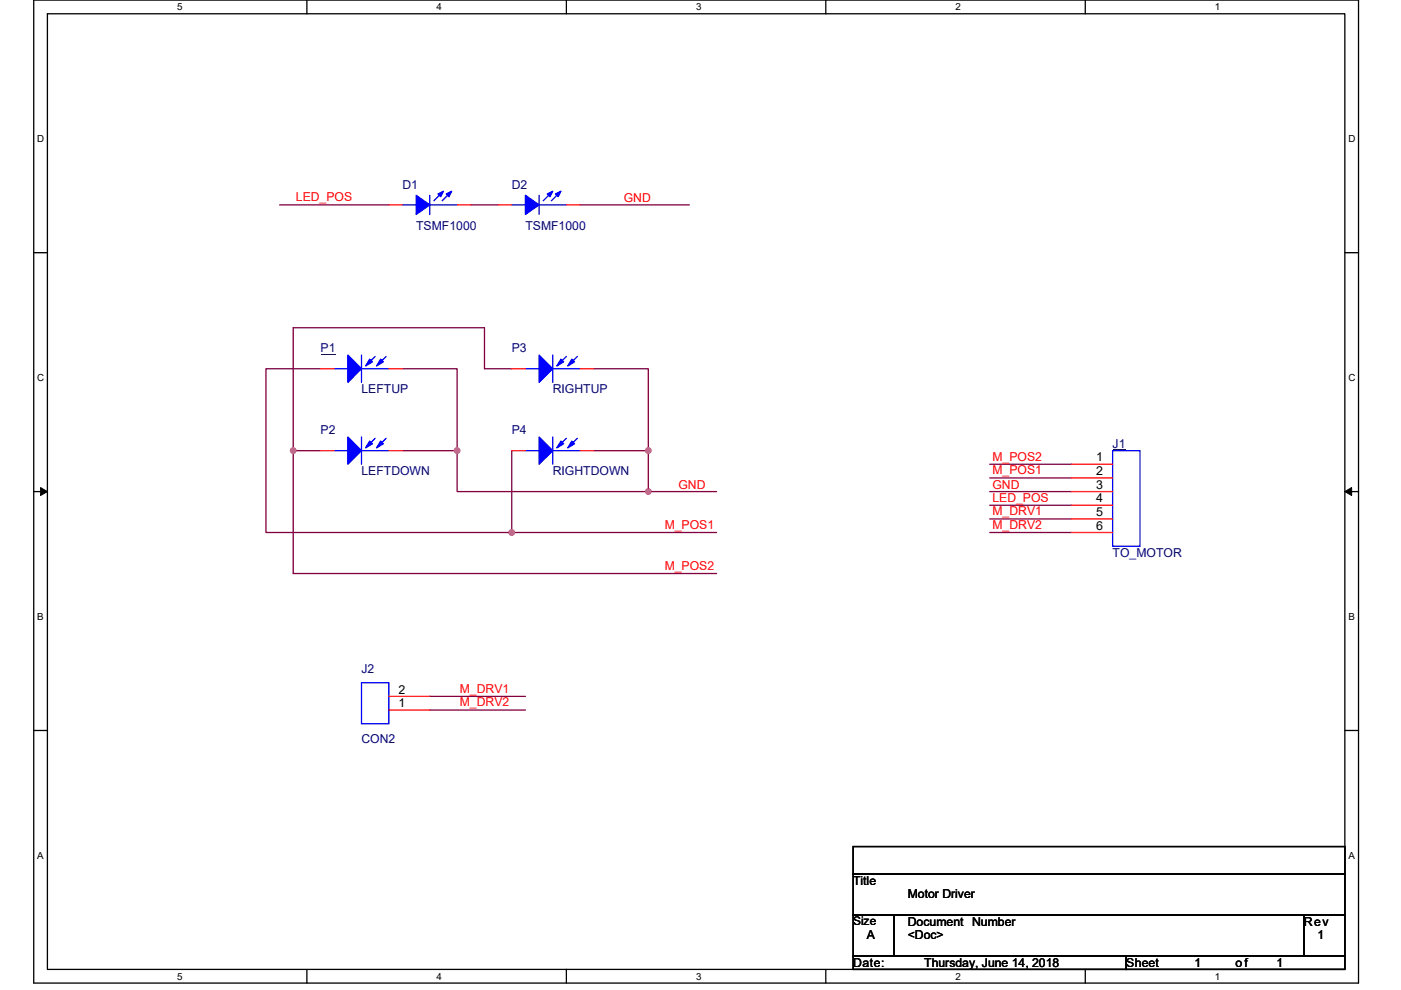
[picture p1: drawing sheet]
<svg xmlns="http://www.w3.org/2000/svg" width="297mm" height="210mm" viewBox="0 0 297 210" stroke-linecap="round" stroke-linejoin="round" font-family="sans-serif">
<path d="M7.2 0h280.8v208.5h-280.8zM10.1 2.9h275v202.7h-275z" fill="none" stroke="#000" stroke-width=".28"/>
<g fill="#fff">
<path d="M37.5 .3h1.2v2.3h-1.2z"/>
<path d="M37.5 205.9h1.2v2.3h-1.2z"/>
</g>
<path d="M65.1 0v2.9M65.1 205.6v2.9" fill="none" stroke="#000" stroke-width=".28"/>
<g fill="#fff">
<path d="M92.6 .3h1.1v2.3h-1.1z"/>
<path d="M92.6 205.9h1.1v2.3h-1.1z"/>
</g>
<path d="M120.1 0v2.9M120.1 205.6v2.9" fill="none" stroke="#000" stroke-width=".28"/>
<g fill="#fff">
<path d="M147.6 .3h1.1v2.3h-1.1z"/>
<path d="M147.6 205.9h1.1v2.3h-1.1z"/>
</g>
<path d="M175.1 0v2.9M175.1 205.6v2.9" fill="none" stroke="#000" stroke-width=".28"/>
<g fill="#fff">
<path d="M202.6 .3h1.1v2.3h-1.1z"/>
<path d="M202.6 205.9h1.1v2.3h-1.1z"/>
</g>
<path d="M230.1 0v2.9M230.1 205.6v2.9" fill="none" stroke="#000" stroke-width=".28"/>
<g fill="#fff">
<path d="M257.6 .3h1.2v2.3h-1.2z"/>
<path d="M257.6 205.9h1.2v2.3h-1.2z"/>
<path d="M7.9 28.3h1.5v2.3h-1.5z"/>
<path d="M285.9 28.3h1.5v2.3h-1.5z"/>
<path d="M7.9 78.9h1.5v2.3h-1.5z"/>
<path d="M285.9 78.9h1.5v2.3h-1.5z"/>
</g>
<path d="M7.2 53.6h2.9M285.1 53.6h2.9" fill="none" stroke="#000" stroke-width=".28"/>
<g fill="#fff">
<path d="M7.9 129.6h1.4v2.3h-1.4z"/>
<path d="M285.9 129.6h1.3v2.3h-1.3z"/>
</g>
<path d="M7.2 104.3h2.9M285.1 104.3h2.9" fill="none" stroke="#000" stroke-width=".28"/>
<path d="M8.6 103.4l1.5 .9-1.5 .8zM285.1 104.3l1.5-.9v1.7z" fill="#000" stroke="#000" stroke-width=".21"/>
<g fill="#fff">
<path d="M7.9 180.3h1.4v2.3h-1.4z"/>
<path d="M285.9 180.3h1.4v2.3h-1.4z"/>
</g>
<path d="M7.2 154.9h2.9M285.1 154.9h2.9M180.9 179.6h104.2v5.7h-104.2zM180.9 185.3h104.2v8.7h-104.2zM180.9 194h8.7v8.7h-8.7zM189.6 194h86.9v8.7h-86.9zM276.5 194h8.6v8.7h-8.6zM180.9 202.7h57.9v2.9h-57.9zM238.8 202.7h46.3v2.9h-46.3z" fill="none" stroke="#000" stroke-width=".28"/>
<g fill="none" stroke="#800040" stroke-width=".28">
<path d="M59.3 43.5h23.1M99.8 43.5h5.8M123 43.5h23.2M68 78.2h-11.6v34.7h52.1M85.3 78.2h11.6v17.4M108.5 78.2h-5.8v-8.7h-40.5v26.1h5.8M125.9 78.2h11.6v17.4M62.2 95.6v26h89.7M85.3 95.6h11.6v8.7h40.6M108.5 95.6v17.3h43.4M125.9 95.6h11.6v8.7M209.8 98.5h17.4"/>
<path d="M137.5 104.3h14.4M209.8 112.9h17.4M209.8 101.4h17.4M209.8 104.3h17.4M209.8 107.2h17.4M209.8 110.1h17.4M91.1 147.7h20.3M91.1 150.6h20.3"/>
</g>
<g fill="#f0f" stroke="#f0f" stroke-width=".28">
<circle cx="96.9" cy="95.6" r=".57"/>
<circle cx="137.5" cy="95.6" r=".57"/>
<circle cx="137.5" cy="104.3" r=".57"/>
<circle cx="108.5" cy="112.9" r=".57"/>
<circle cx="62.2" cy="95.6" r=".57"/>
</g>
<g fill="none" stroke="#00f" stroke-width=".28">
<path d="M85.3 43.5h2.9M91.1 41.4v4.1M91.1 43.5h5.8M93.7 40.9l-1.7 1.7M95.5 40.9l-1.8 1.7M108.5 43.5h2.9M114.3 41.4v4.1M114.3 43.5h5.8M116.9 40.9l-1.7 1.7M118.6 40.9l-1.7 1.7M70.9 78.2h2.9M76.6 75.3v5.8"/>
<path d="M76.6 78.2h5.8M79.5 75.6l-1.7 1.7M81.9 75.6l-1.8 1.7M111.4 78.2h2.9M117.2 75.3v5.8M117.2 78.2h5.8M120.1 75.6l-1.8 1.7M122.4 75.6l-1.7 1.7M70.9 95.6h2.9M76.6 92.7v5.8M76.6 95.6h5.8M79.5 93l-1.7 1.7"/>
<path d="M81.9 93l-1.8 1.7M111.4 95.6h2.9M117.2 92.7v5.8M117.2 95.6h5.8M120.1 93l-1.8 1.7M122.4 93l-1.7 1.7M235.9 95.6h5.8v20.2h-5.8zM76.6 144.8h5.8v8.7h-5.8z"/>
</g>
<g fill="#00f" stroke="#00f" stroke-width=".28">
<path d="M114.3 75.3l2.9 2.9-2.9 2.9z" fill-rule="evenodd"/>
<path d="M121.2 76.2l.6 .6-1.4 .8z" fill-rule="evenodd"/>
<path d="M118.9 76.2l.6 .6-1.4 .8z" fill-rule="evenodd"/>
<path d="M88.2 41.4l2.9 2.1-2.9 2z" fill-rule="evenodd"/>
<path d="M94.6 41.1l1.2-.5-.6 1.1z" fill-rule="evenodd"/>
<path d="M92.9 41.1l1.1-.5-.6 1.1z" fill-rule="evenodd"/>
<path d="M111.4 41.4l2.9 2.1-2.9 2z" fill-rule="evenodd"/>
<path d="M117.8 41.1l1.1-.5-.6 1.1z" fill-rule="evenodd"/>
<path d="M116 41.1l1.2-.5-.6 1.1z" fill-rule="evenodd"/>
<path d="M73.8 75.3l2.8 2.9-2.8 2.9z" fill-rule="evenodd"/>
<path d="M80.7 76.2l.6 .6-1.5 .8z" fill-rule="evenodd"/>
<path d="M78.4 76.2l.6 .6-1.5 .8z" fill-rule="evenodd"/>
<path d="M73.8 92.7l2.8 2.9-2.8 2.9z" fill-rule="evenodd"/>
<path d="M80.7 93.6l.6 .5-1.5 .9z" fill-rule="evenodd"/>
<path d="M78.4 93.6l.6 .5-1.5 .9z" fill-rule="evenodd"/>
<path d="M114.3 92.7l2.9 2.9-2.9 2.9z" fill-rule="evenodd"/>
<path d="M121.2 93.6l.6 .5-1.4 .9z" fill-rule="evenodd"/>
<path d="M118.9 93.6l.6 .5-1.4 .9z" fill-rule="evenodd"/>
</g>
<g fill="none" stroke="#f00" stroke-width=".28">
<path d="M82.4 43.5h2.9M96.9 43.5h2.9M105.6 43.5h2.9M120.1 43.5h2.9M68 78.2h2.9M82.4 78.2h2.9M108.5 78.2h2.9M123 78.2h2.9M68 95.6h2.9M82.4 95.6h2.9M108.5 95.6h2.9M123 95.6h2.9"/>
<path d="M227.2 98.5h8.7M227.2 101.4h8.7M227.2 104.3h8.7M227.2 107.2h8.7M227.2 110.1h8.7M227.2 112.9h8.7M82.4 150.6h8.7M82.4 147.7h8.7"/>
</g>
<path d="M68 75.1h3.1M235.9 95.4h2.8" fill="none" stroke="#000080" stroke-width=".21"/>
<g font-size="2.6" fill="#000080">
<text x="85.3" y="40">D1</text>
<text x="108.5" y="40">D2</text>
<text x="88.2" y="48.7">TSMF1000</text>
<text x="111.4" y="48.7">TSMF1000</text>
<text x="68" y="74.7">P1</text>
<text x="108.5" y="74.7">P3</text>
<text x="76.6" y="83.4">LEFTUP</text>
<text x="117.2" y="83.4">RIGHTUP</text>
<text x="68" y="92.1">P2</text>
<text x="108.5" y="92.1">P4</text>
<text x="235.9" y="95">J1</text>
<text x="76.6" y="100.8">LEFTDOWN</text>
<text x="117.2" y="100.8">RIGHTDOWN</text>
<text x="235.9" y="118.2">TO_MOTOR</text>
<text x="76.6" y="142.8">J2</text>
<text x="76.6" y="157.6">CON2</text>
</g>
<g font-size="2.6" fill="#f00">
<text x="62.7" y="42.7">LED_POS</text>
<text x="132.2" y="42.9">GND</text>
<text x="210.4" y="97.7">M_POS2</text>
<text x="210.4" y="100.6">M_POS1</text>
<text x="143.8" y="103.7">GND</text>
<text x="210.4" y="103.7">GND</text>
<text x="210.4" y="106.4">LED_POS</text>
<text x="140.9" y="112.2">M_POS1</text>
<text x="210.4" y="112.2">M_DRV2</text>
<text x="210.4" y="109.3">M_DRV1</text>
<text x="140.9" y="120.9">M_POS2</text>
<text x="97.5" y="146.9">M_DRV1</text>
<text x="97.5" y="149.8">M_DRV2</text>
</g>
<g font-size="2.6">
<text x="232.4" y="97.9">1</text>
<text x="232.4" y="100.8">2</text>
<text x="232.4" y="103.7">3</text>
<text x="232.4" y="106.6">4</text>
<text x="232.4" y="109.5">5</text>
<text x="232.4" y="112.4">6</text>
<text x="84.5" y="147.1">2</text>
<text x="84.5" y="150">1</text>
<text x="180.9" y="187.7">Title</text>
<text x="192.5" y="190.6">Motor Driver</text>
<text x="192.5" y="196.4">Document Number</text>
<text x="276.4" y="196.4">Rev</text>
<text x="183.8" y="199.3">A</text>
<text x="192.5" y="199.3">&lt;Doc&gt;</text>
<text x="279.3" y="199.3">1</text>
<text x="180.9" y="205">Date:</text>
<text x="196" y="205">Thursday, June 14, 2018</text>
<text x="238.8" y="205">Sheet</text>
<text x="253.3" y="205">1</text>
<text x="262" y="205">of</text>
<text x="270.7" y="205">1</text>
</g>
<text font-size="2.5" x="180.9" y="196.3">Size</text>
<g font-size="2.1">
<text x="37.5" y="2.2">5</text>
<text x="92.6" y="2.2">4</text>
<text x="147.6" y="2.2">3</text>
<text x="202.6" y="2.2">2</text>
<text x="257.6" y="2.2">1</text>
<text x="7.9" y="30.1">D</text>
<text x="285.9" y="30.1">D</text>
<text x="7.9" y="80.8">C</text>
<text x="285.9" y="80.8">C</text>
<text x="7.9" y="131.4">B</text>
<text x="285.9" y="131.4">B</text>
<text x="7.9" y="182.1">A</text>
<text x="285.9" y="182.1">A</text>
<text x="37.5" y="207.8">5</text>
<text x="92.6" y="207.8">4</text>
<text x="147.6" y="207.8">3</text>
<text x="202.6" y="207.8">2</text>
<text x="257.6" y="207.8">1</text>
</g>
</svg>
